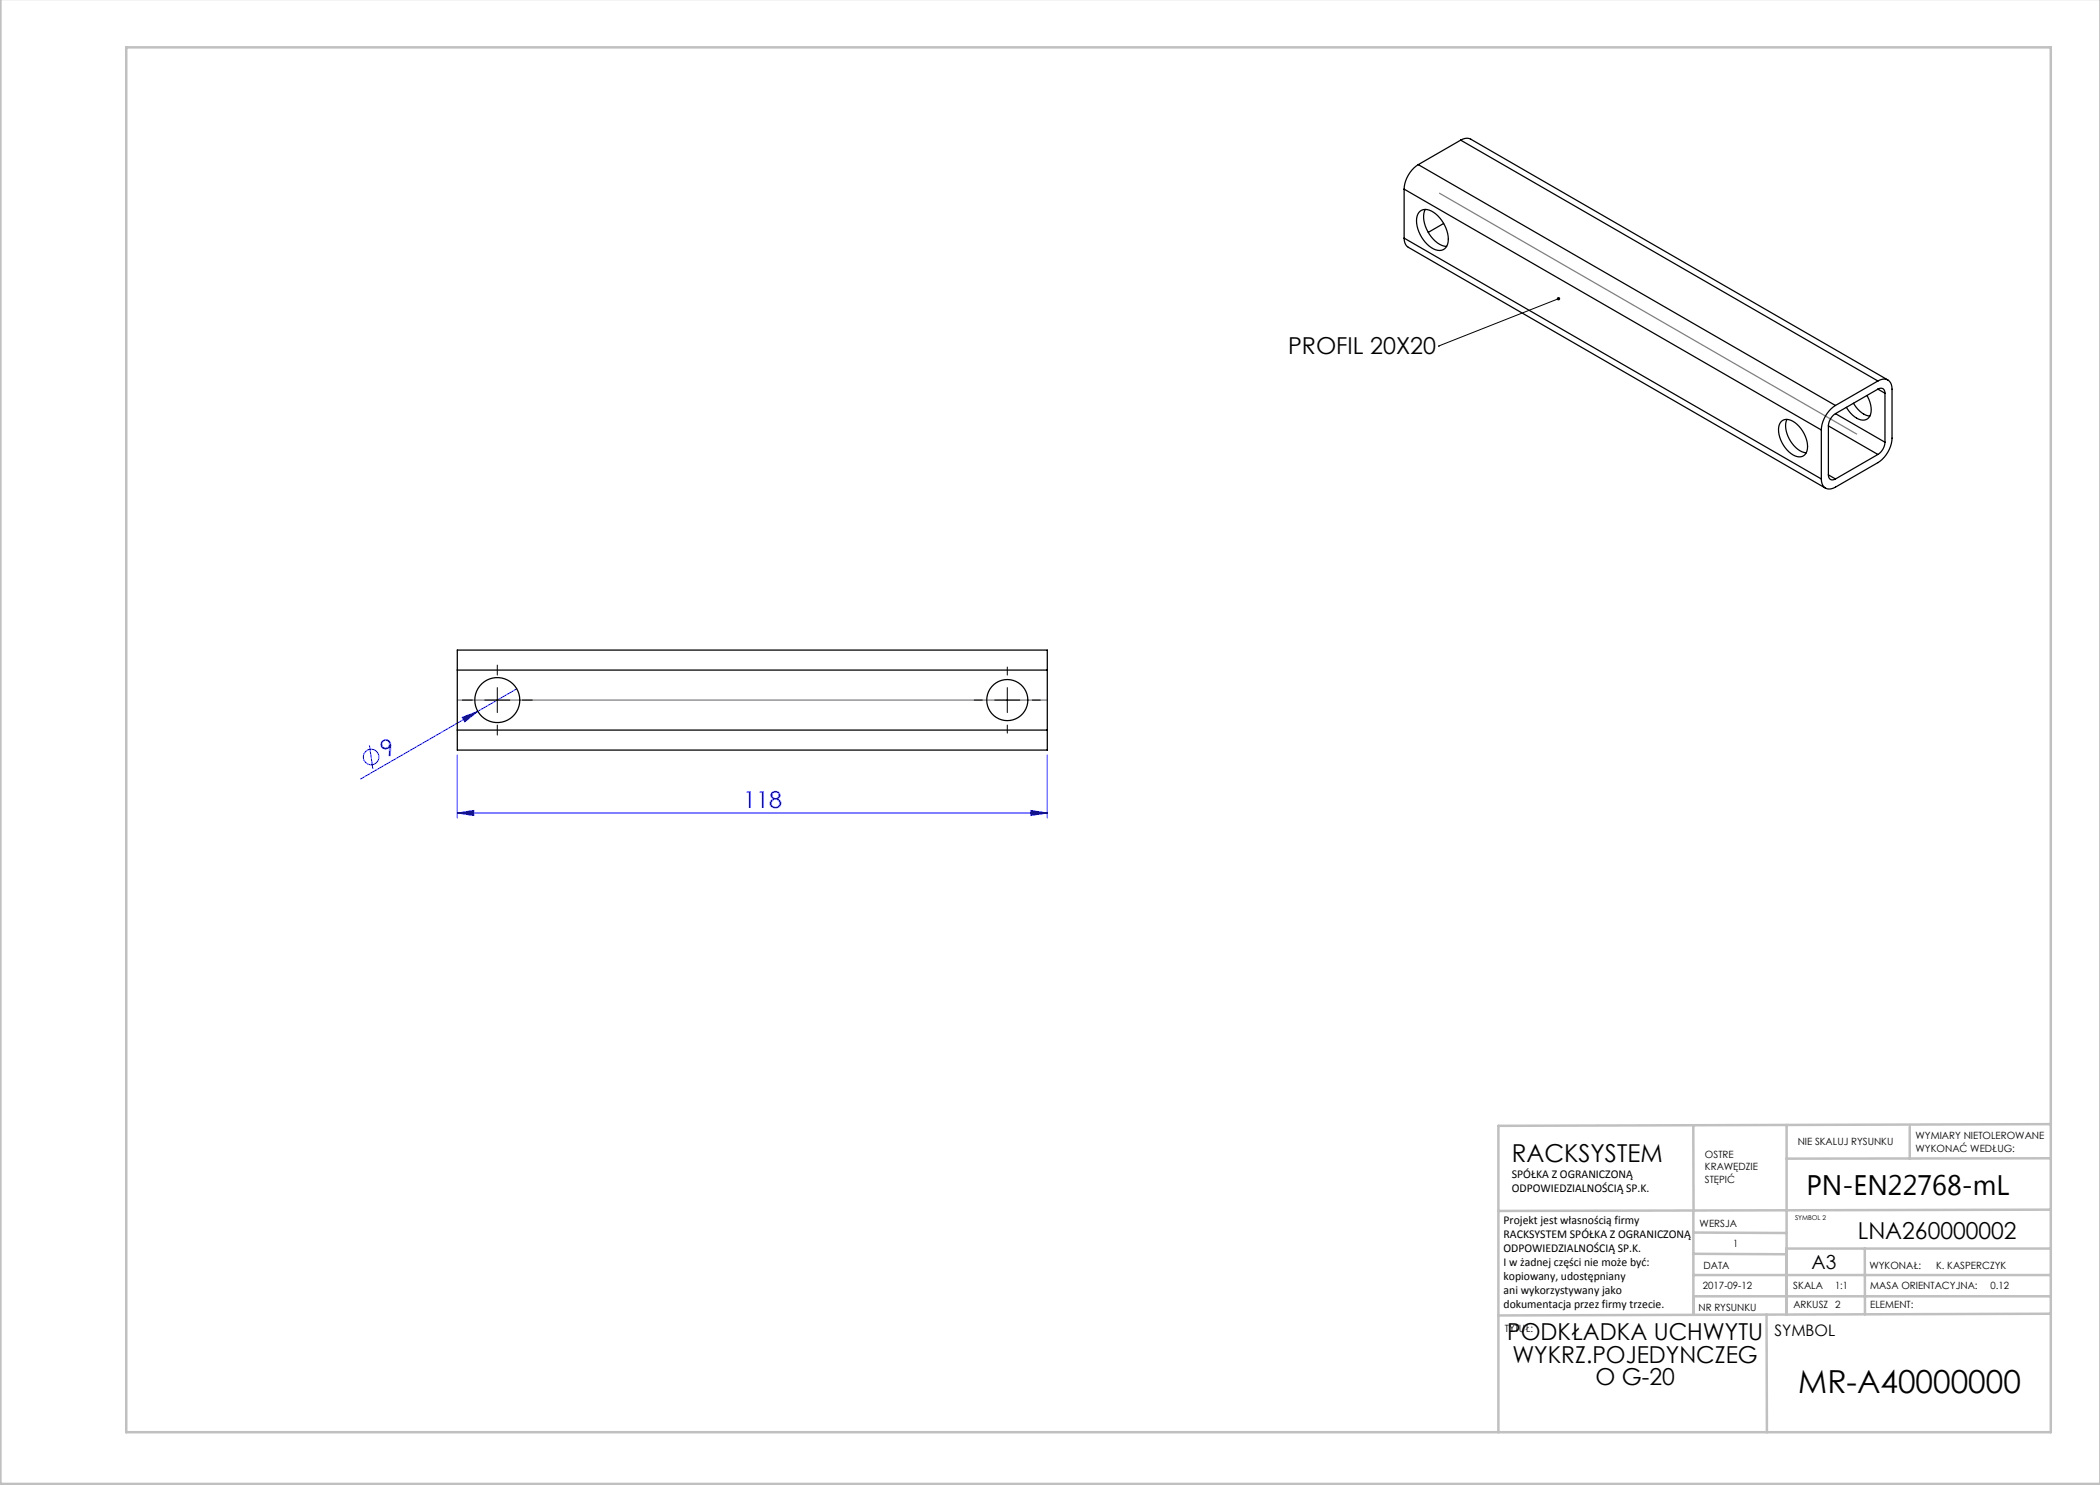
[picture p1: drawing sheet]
<svg xmlns="http://www.w3.org/2000/svg" width="420mm" height="297mm" viewBox="0 0 420 297" stroke-linecap="round" stroke-linejoin="round" font-family="sans-serif">
<g fill="none" stroke="#00f" stroke-width=".2">
<path d="M103.4 137.8l-31.3 18M73.9 149l.7 4.8M91.5 151v12.6M92.4 143.5l3.2-1.2-2.6 2.1zM209.5 151v12.6M91.5 162.6l3.3-.5v1zM91.5 162.6h118M206.2 162.1l3.3 .5-3.3 .5z"/>
<circle cx="74.2" cy="151.4" r="1.56"/>
</g>
<g fill="none" stroke="#c0c0c0" stroke-width=".5">
<path d="M.1 -.1v296.9h419.9M25.2 9.5h385v276.9h-385zM338.7 225.2v16.9M357.3 225v37.9M382 225.4v6.3M410.1 224.8l-110.4 .4v61.2M410.1 231.7h-52.8M338.7 259.3h71.5M338.7 255h71.5M338.7 250.8l18.6 .1M338.7 246.5l18.6 .1M338.7 242.1v20.9"/>
<path d="M373 249.7v13.2M410.1 241.9l-110.4 .3M410.2 249.7h-52.9v13.2M353.3 262.9l.1 23.5M410.2 262.7l-110.5 .4"/>
</g>
<path d="M287.9 38.6l83.4 48.2M91.5 140h118" fill="none" stroke="#808080" stroke-width=".25"/>
<path d="M99.5 135v-2M201.5 135v-1.6M94.5 140h-2M99.5 145v2M104.5 140h2M196.5 140h-1.7M201.5 145v1.6M206.5 140h1.6" fill="none" stroke="#000" stroke-width=".2" stroke-dasharray="15.2 1.3 1.3 1.3"/>
<path d="M311.7 59.7l-24 9.5M287.7 69.2h.1M99.5 137.5v5M201.5 137.5v5M97 140h5M199 140h5" fill="none" stroke="#000" stroke-width=".2"/>
<g fill="#00f">
<path d="M92.4 143.5l3.2-1.2-2.6 2.1z"/>
<path d="M206.2 162.1l3.3 .5-3.3 .5zM91.5 162.6l3.3-.5v1z"/>
</g>
<path d="M311.5 59.5a.34 .34 0 0 1 .5 .1l-.3 .1 .3-.1a.34 .34 0 0 1-.4 .5 .34 .34 0 0 1-.1-.6z" fill="#000"/>
<g fill="none" stroke="#000" stroke-width=".25">
<path d="M280.8 37.8l83.5 48.2M280.8 37.8v9.8M283.7 32.9a6.3 6.3 0 0 0-2.9 4.9M283.7 32.9l83.4 48.2M292.1 28a2.08 2.08 0 0 1 2-.2l83.5 48.2M292.1 28l83.5 48.2M292.1 28l-8.4 4.9M280.8 47.6a2.08 2.08 0 0 0 .9 1.9l83.4 48.1M280.8 47.6l83.5 48.2M284 42.2a2.46 2.46 0 0 1 3.1 .6 6.6 6.6 0 0 1 2.4 6 1.8 1.8 0 0 1-2.8 1 6.6 6.6 0 0 1-3.3-6.6zM285.1 41.9a5.9 5.9 0 0 0 1.9 6.3l1.3 .9 1 .2M288.7 44.7l-3.1 1.8"/>
<path d="M373.4 79.1a4.3 4.3 0 0 1 .4 4.4 2.01 2.01 0 0 1-2.9-.1l-.8-.8-.8-1.1M375.6 77.8l1.4 .8M375.6 76.2a1.72 1.72 0 0 1 2-.2 1.72 1.72 0 0 1 .8 1.8v9.8a6.3 6.3 0 0 1-2.8 4.9l-8.5 4.9a1.72 1.72 0 0 1-2 .2 1.72 1.72 0 0 1-.8-1.8M375.6 77.8a.86 .86 0 0 1 1-.1 .86 .86 0 0 1 .4 .9M375.6 76.2l-8.5 4.9M375.6 77.8l-8.5 4.9M377 78.6v9.8M356.2 84.4a2.01 2.01 0 0 1 2.8 .1 6 6 0 0 1 2.4 5.7 1.69 1.69 0 0 1-2.8 .8 6.1 6.1 0 0 1-2.8-5.9zM357.4 83.9a5.6 5.6 0 0 0 2.6 6.3l1.2 .4M364.3 86v9.8M365.7 95a.86 .86 0 0 0 .4 .9 .86 .86 0 0 0 1-.1M365.7 85.2v9.8"/>
<path d="M365.7 95l1.4 .8M365.7 85.2l9.9 5.7M367.1 82.7l9.9 5.7M367.1 81.1a6.3 6.3 0 0 0-2.8 4.9M367.1 82.7a3.1 3.1 0 0 0-1.4 2.5M370.7 80.7a4.6 4.6 0 0 0 3.3 2.5M375.6 90.9l-8.5 4.9M377 88.4a3.1 3.1 0 0 1-1.4 2.5M91.5 134v-4h118v4M91.5 134h118M91.5 134v12M209.5 134v12"/>
<path d="M91.5 146v4h118v-4M91.5 146h118"/>
<circle cx="99.5" cy="140" r="4.5"/>
<circle cx="201.5" cy="140" r="4.1"/>
</g>
<text font-size="6.3" x="359.6" y="278.5">MR-A40000000</text>
<text font-size="5.6" x="361.3" y="239.1">PN-EN22768-mL</text>
<text font-size="4.9" x="302.4" y="232.4">RACKSYSTEM</text>
<g font-size="4.7">
<text x="257.6" y="70.9">PROFIL 20X20</text>
<text x="371.5" y="247.8">LNA260000002</text>
<text x="301.4" y="268.1">PODKŁADKA UCHWYTU</text>
<text x="302.5" y="272.6">WYKRZ.POJEDYNCZEG</text>
<text x="319.1" y="277.1">O G-20</text>
</g>
<g font-size="4.7" fill="#00f">
<text x="77.3" y="151.6" transform="rotate(-30 77.3 151.6)">9</text>
<text x="148.7" y="161.6">118</text>
</g>
<text font-size="3.9" x="362.3" y="253.8">A3</text>
<text font-size="3.2" x="354.9" y="267.2">SYMBOL</text>
<g font-size="2.4">
<text x="302.4" y="235.6">SPÓŁKA Z OGRANICZONĄ</text>
<text x="302.4" y="238.4">ODPOWIEDZIALNOŚCIĄ SP.K.</text>
<text x="300.7" y="244.7">Projekt jest własnością firmy</text>
<text x="300.7" y="247.5">RACKSYSTEM SPÓŁKA Z OGRANICZONĄ</text>
<text x="300.7" y="250.3">ODPOWIEDZIALNOŚCIĄ SP.K.</text>
<text x="300.7" y="253.1">I w żadnej części nie może być:</text>
<text x="300.7" y="256">kopiowany, udostępniany</text>
<text x="300.7" y="258.8">ani wykorzystywany jako</text>
<text x="300.7" y="261.6">dokumentacja przez firmy trzecie.</text>
</g>
<g font-size="2">
<text x="383.1" y="227.9">WYMIARY NIETOLEROWANE</text>
<text x="341" y="231.6">OSTRE</text>
<text x="359.5" y="228.9">NIE SKALUJ RYSUNKU</text>
<text x="383.1" y="230.4">WYKONAĆ WEDŁUG:</text>
<text x="341" y="234.1">KRAWĘDZIE</text>
<text x="341" y="236.6">STĘPIĆ</text>
<text x="339.9" y="245.4">WERSJA</text>
<text x="346.6" y="249.5">1</text>
<text x="340.6" y="257.7">2017-09-12</text>
<text x="340.7" y="253.8">DATA</text>
<text x="358.7" y="257.7">SKALA</text>
<text x="367" y="257.7">1:1</text>
<text x="373.9" y="253.8">WYKONAŁ:</text>
<text x="374.1" y="257.7">MASA ORIENTACYJNA:</text>
<text x="387.2" y="253.8">K. KASPERCZYK</text>
<text x="398.1" y="257.7">0.12</text>
<text x="339.7" y="262.3">NR RYSUNKU</text>
<text x="358.7" y="261.7">ARKUSZ 2</text>
<text x="374.1" y="261.7">ELEMENT:</text>
<text x="301" y="266.4">TYTUŁ:</text>
</g>
<text font-size="1.3" x="359" y="244">SYMBOL 2</text>
</svg>
